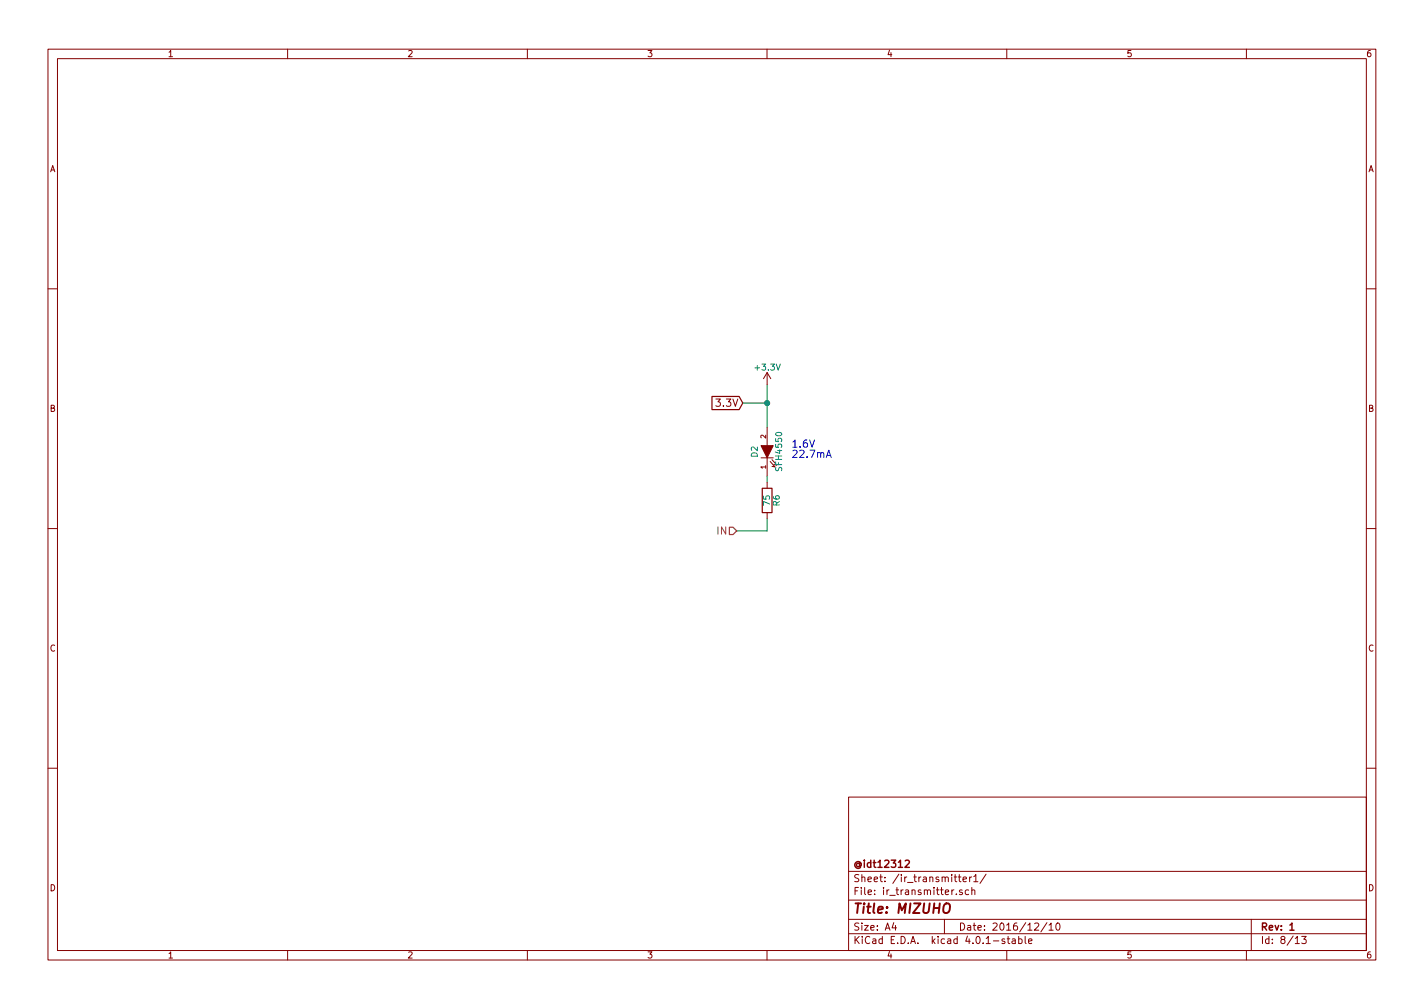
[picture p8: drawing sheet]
EESchema Schematic File Version 2
LIBS:74xgxx
LIBS:74xx
LIBS:ac-dc
LIBS:actel
LIBS:adc-dac
LIBS:Altera
LIBS:analog_devices
LIBS:analog_switches
LIBS:atmel
LIBS:audio
LIBS:brooktre
LIBS:cmos_ieee
LIBS:cmos4000
LIBS:conn
LIBS:contrib
LIBS:cypress
LIBS:dc-dc
LIBS:device
LIBS:digital-audio
LIBS:diode
LIBS:display
LIBS:dsp
LIBS:elec-unifil
LIBS:ESD_Protection
LIBS:ftdi
LIBS:gennum
LIBS:graphic
LIBS:hc11
LIBS:intel
LIBS:interface
LIBS:ir
LIBS:Lattice
LIBS:linear
LIBS:logo
LIBS:maxim
LIBS:memory
LIBS:microchip_dspic33dsc
LIBS:microchip_pic10mcu
LIBS:microchip_pic12mcu
LIBS:microchip_pic16mcu
LIBS:microchip_pic18mcu
LIBS:microchip_pic32mcu
LIBS:microchip
LIBS:microcontrollers
LIBS:motor_drivers
LIBS:motorola
LIBS:msp430
LIBS:nordicsemi
LIBS:nxp_armmcu
LIBS:onsemi
LIBS:opto
LIBS:Oscillators
LIBS:philips
LIBS:Power_Management
LIBS:power
LIBS:powerint
LIBS:pspice
LIBS:references
LIBS:regul
LIBS:relays
LIBS:rfcom
LIBS:sensors
LIBS:silabs
LIBS:siliconi
LIBS:stm8
LIBS:stm32
LIBS:supertex
LIBS:switches
LIBS:texas
LIBS:transf
LIBS:transistors
LIBS:ttl_ieee
LIBS:valves
LIBS:video
LIBS:Xicor
LIBS:xilinx
LIBS:Zilog
LIBS:destroyerV3
LIBS:MCU_ST_STM32
LIBS:destroyerV3-cache
EELAYER 25 0
EELAYER END
$Descr A4 11693 8268
encoding utf-8
Sheet 8 13
Title "MIZUHO"
Date "2016/12/10"
Rev "1"
Comp "@idt12312"
Comment1 ""
Comment2 ""
Comment3 ""
Comment4 ""
$EndDescr
$Comp
L LED D3
U 1 1
P 6300 3700
AR Path="/57E50252/57DFA58F" Ref="D3"  Part="1" 
AR Path="/57CD846F/57DFA58F" Ref="D2"  Part="1" 
AR Path="/5A7BA3DA/57DFA58F" Ref="D4"  Part="1" 
AR Path="/5A7BA12B/57DFA58F" Ref="D5"  Part="1" 
F 0 "D2" H 6300 3800 50  0000 C CNN
F 1 "SFH4550" H 6300 3600 50  0000 C CNN
F 2 "micromouse2016:LED_5mm_angle" H 6300 3700 50  0001 C CNN
F 3 "" H 6300 3700 50  0000 C CNN
	1    6300 3700
	0    -1   -1   0   
$EndComp
Text HLabel 6050 4350 0    60   Input ~ 0
IN
Text GLabel 6100 3300 0    60   Input ~ 0
3.3V
Wire Wire Line
	6300 3150 6300 3500
Wire Wire Line
	6100 3300 6300 3300
$Comp
L +3.3V #PWR036
U 1 1
P 6300 3150
AR Path="/57E50252/5A7BFBA8" Ref="#PWR036"  Part="1" 
AR Path="/57CD846F/5A7BFBA8" Ref="#PWR035"  Part="1" 
AR Path="/5A7BA3DA/5A7BFBA8" Ref="#PWR037"  Part="1" 
AR Path="/5A7BA12B/5A7BFBA8" Ref="#PWR038"  Part="1" 
F 0 "#PWR038" H 6300 3000 50  0001 C CNN
F 1 "+3.3V" H 6300 3290 50  0000 C CNN
F 2 "" H 6300 3150 50  0000 C CNN
F 3 "" H 6300 3150 50  0000 C CNN
	1    6300 3150
	1    0    0    -1  
$EndComp
Wire Wire Line
	6300 4350 6050 4350
Connection ~ 6300 3300
$Comp
L R R7
U 1 1
P 6300 4100
AR Path="/57E50252/5A7C5658" Ref="R7"  Part="1" 
AR Path="/57CD846F/5A7C5658" Ref="R6"  Part="1" 
AR Path="/5A7BA3DA/5A7C5658" Ref="R8"  Part="1" 
AR Path="/5A7BA12B/5A7C5658" Ref="R9"  Part="1" 
F 0 "R6" V 6380 4100 50  0000 C CNN
F 1 "75" V 6300 4100 50  0000 C CNN
F 2 "" V 6230 4100 50  0000 C CNN
F 3 "" H 6300 4100 50  0000 C CNN
	1    6300 4100
	1    0    0    -1  
$EndComp
Wire Wire Line
	6300 3900 6300 3950
Wire Wire Line
	6300 4250 6300 4350
Text Notes 6500 3750 0    60   ~ 0
1.6V\n22.7mA
$EndSCHEMATC
